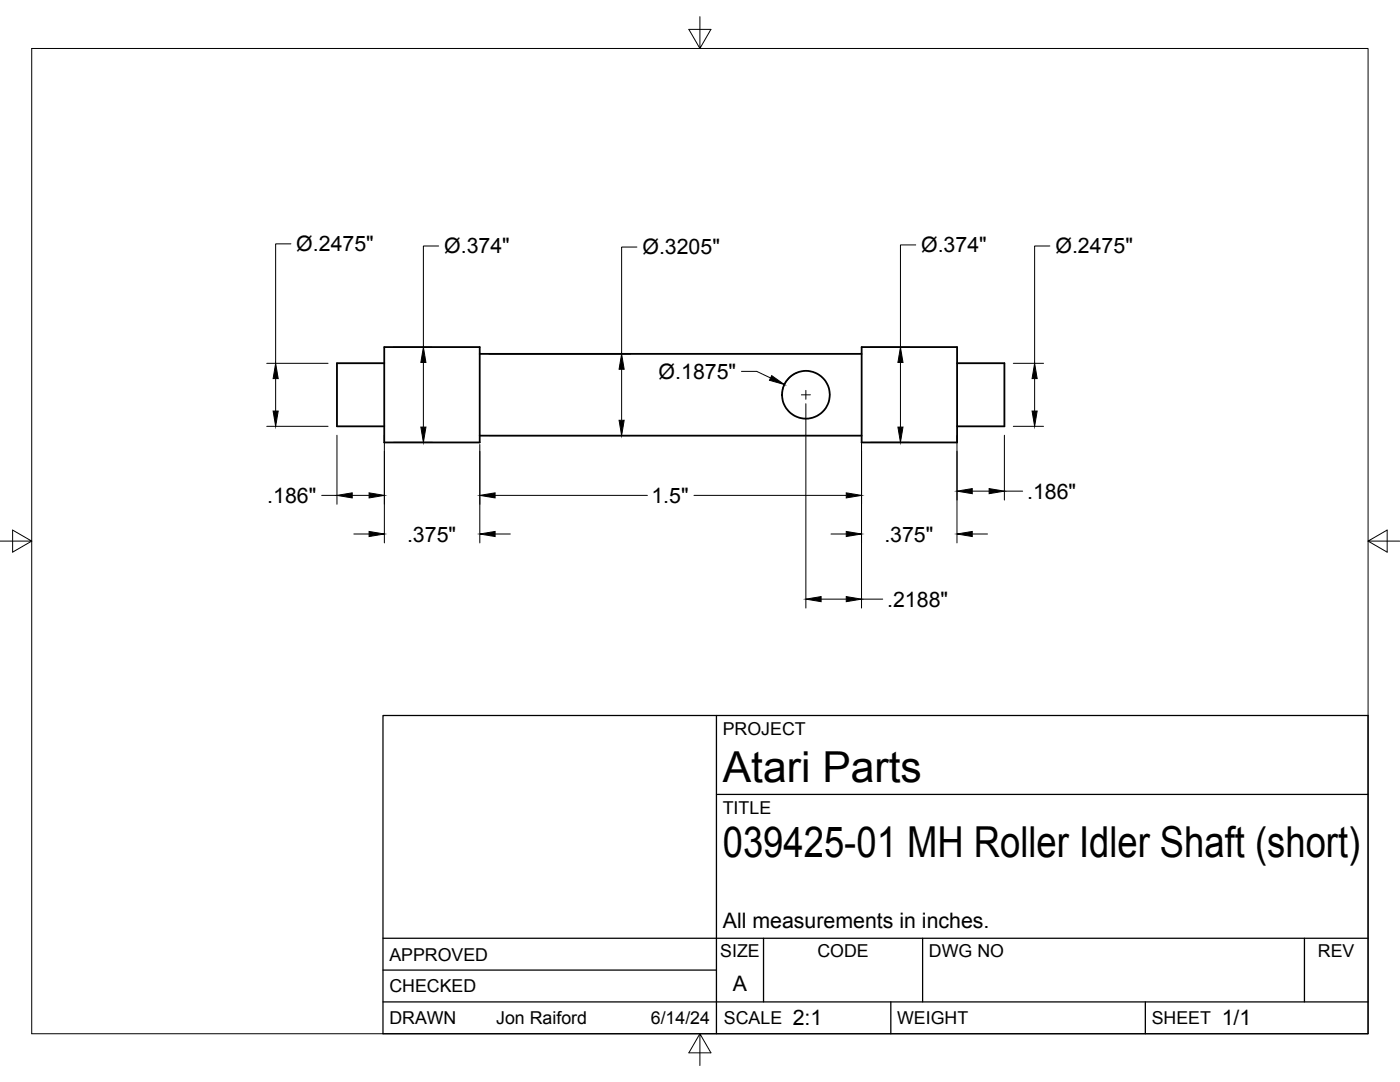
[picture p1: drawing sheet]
<svg xmlns="http://www.w3.org/2000/svg" width="279mm" height="216mm" viewBox="0 0 279 216" stroke-linecap="round" stroke-linejoin="round" font-family="sans-serif">
<!-- layer: Visible -->
<g fill="none" stroke="#000" stroke-width=".36">
<path d="M76.7 72.5h-9.5v12.6h9.5M76.7 69.3h19v19h-19zM95.7 70.6h76.3M172 69.3h19v19h-19zM191 72.5h9.4v12.6h-9.4M95.7 86.9h76.3"/>
<circle cx="160.8" cy="78.8" r="4.8"/>
</g>
<!-- layer: Border -->
<path d="M6.3 9.7h266.7v196.6h-266.7zM139.7 3.3v6.4l2.2-3.8h-4.4l2.2 3.8M0 108h6.3l-3.8-2.2v4.4l3.8-2.2M273 108l3.8 2.2v-4.4l-3.8 2.2h6.4M139.7 206.3l-2.2 3.8h4.4l-2.2-3.8v6.3" fill="none" stroke="#000" stroke-width=".2"/>
<!-- layer: Titleblock -->
<path d="M76.4 142.8h196.6v63.5h-196.6zM143 158.5h130M143 142.8v63.5M76.4 199.9h196.6M76.4 193.6h66.6M76.4 187.2h196.6M152.4 187.2v12.7M177.8 199.9v6.4M184.1 187.2v12.7M228.6 199.9v6.4M260.3 187.2v12.7" fill="none" stroke="#000" stroke-width=".25"/>
<!-- layer: FD_Dimensions -->
<g fill="none" stroke="#000" stroke-width=".2">
<path d="M58.1 48.7h-3.1v23.8M87.5 49.1h-3v20.2M127.1 49.3h-3v21.3M182.8 48.9h-3.1v20.4M209.5 49.1h-3v23.4M53.2 72.5h12.3M55 75.5v6.5M78.5 69.3h7.8M84.5 72.3v12.9M97.5 70.6h28.3M124.1 73.7v10.2M148 74.1h3l2.8 1.3"/>
<path d="M159.1 74.3a4.8 4.8 0 0 0-3 4.1M171.9 71.1v50.2M173.7 69.3h7.8M179.7 72.3v12.9M202.2 72.5h6.1M206.5 75.5v6.5M53.2 85.1h12.3M64.2 98.8h3M67.2 86.8v13.8M70.3 98.8h3.4M76.7 86.8v21.5M78.5 88.3h7.8"/>
<path d="M95.8 88.7v19.6M97.5 86.9h28.3M98.8 98.8h30.4M138.5 98.8h30.4M160.8 80.6v40.7M173.7 88.3h7.8M191 86.8v21.5M194 98h3.4M200.4 86.8v13M200.4 98h3.7M202.2 85.1h6.1M70.6 106.6h3.1"/>
<path d="M98.8 106.6h3.1M163.9 119.5h5M165.8 106.6h3.1M171.9 119.5h4.3M194 106.6h3.1"/>
</g>
<g fill="#000" stroke="#000" stroke-width=".2">
<path d="M55 72.5l.5 3h-1zM84.5 69.3l.5 3h-1zM124.1 70.6l.5 3.1h-1.1zM154 75l2.5 1.7-2.9-.8zM179.7 69.3l.5 3h-1zM206.5 72.5l.5 3h-1zM54.5 82h1l-.5 3.1zM67.2 98.8l3.1-.5v1.1zM73.7 98.3l3 .5-3 .6zM84 85.2h1l-.5 3.1zM95.8 98.8l3-.5v1.1zM123.5 83.9h1.1l-.5 3z"/>
<path d="M168.9 98.3l3 .5-3 .6zM179.2 85.2h1l-.5 3.1zM191 98l3-.5v1zM197.4 97.5l3 .5-3 .5zM206 82h1l-.5 3.1zM73.7 106l3 .6-3 .5zM95.8 106.6l3-.6v1.1zM160.8 119.5l3.1-.5v1.1zM168.9 106l3 .6-3 .5zM168.9 119l3 .5-3 .6zM191 106.6l3-.6v1.1z"/>
</g>
<!-- layer: Smart Centers -->
<path d="M159.9 78.8h1.8M160.8 77.9v1.8" fill="none" stroke="#000" stroke-width=".2"/>
<g font-size="8.5">
<text x="144.3" y="156">Atari Parts</text>
<text x="144.3" y="171">039425-01 MH Roller Idler Shaft (short)</text>
</g>
<g font-size="4.3">
<text x="59.1" y="50.1">Ø.2475&quot;</text>
<text x="88.6" y="50.5">Ø.374&quot;</text>
<text x="128.2" y="50.8">Ø.3205&quot;</text>
<text x="183.8" y="50.3">Ø.374&quot;</text>
<text x="210.6" y="50.5">Ø.2475&quot;</text>
<text x="131.4" y="75.6">Ø.1875&quot;</text>
<text x="53.3" y="100.3">.186&quot;</text>
<text x="130" y="100.3">1.5&quot;</text>
<text x="205" y="99.5">.186&quot;</text>
<text x="81.2" y="108.1">.375&quot;</text>
<text x="176.5" y="108.1">.375&quot;</text>
<text x="177.1" y="121.1">.2188&quot;</text>
<text x="144.3" y="185.2">All measurements in inches.</text>
<text x="146.3" y="197.7">A</text>
<text x="158.2" y="204.6">2:1</text>
<text x="243.8" y="204.6">1/1</text>
</g>
<g font-size="3.5">
<text x="144.3" y="146.6">PROJECT</text>
<text x="144.3" y="162.3">TITLE</text>
<text x="77.7" y="191.7">APPROVED</text>
<text x="143.7" y="191">SIZE</text>
<text x="163.1" y="191">CODE</text>
<text x="185.4" y="191">DWG NO</text>
<text x="263" y="191">REV</text>
<text x="77.7" y="198">CHECKED</text>
<text x="77.7" y="204.4">DRAWN</text>
<text x="99" y="204.4">Jon Raiford</text>
<text x="129.9" y="204.4">6/14/24</text>
<text x="144.5" y="204.4">SCALE</text>
<text x="179" y="204.4">WEIGHT</text>
<text x="229.8" y="204.4">SHEET</text>
</g>
</svg>
